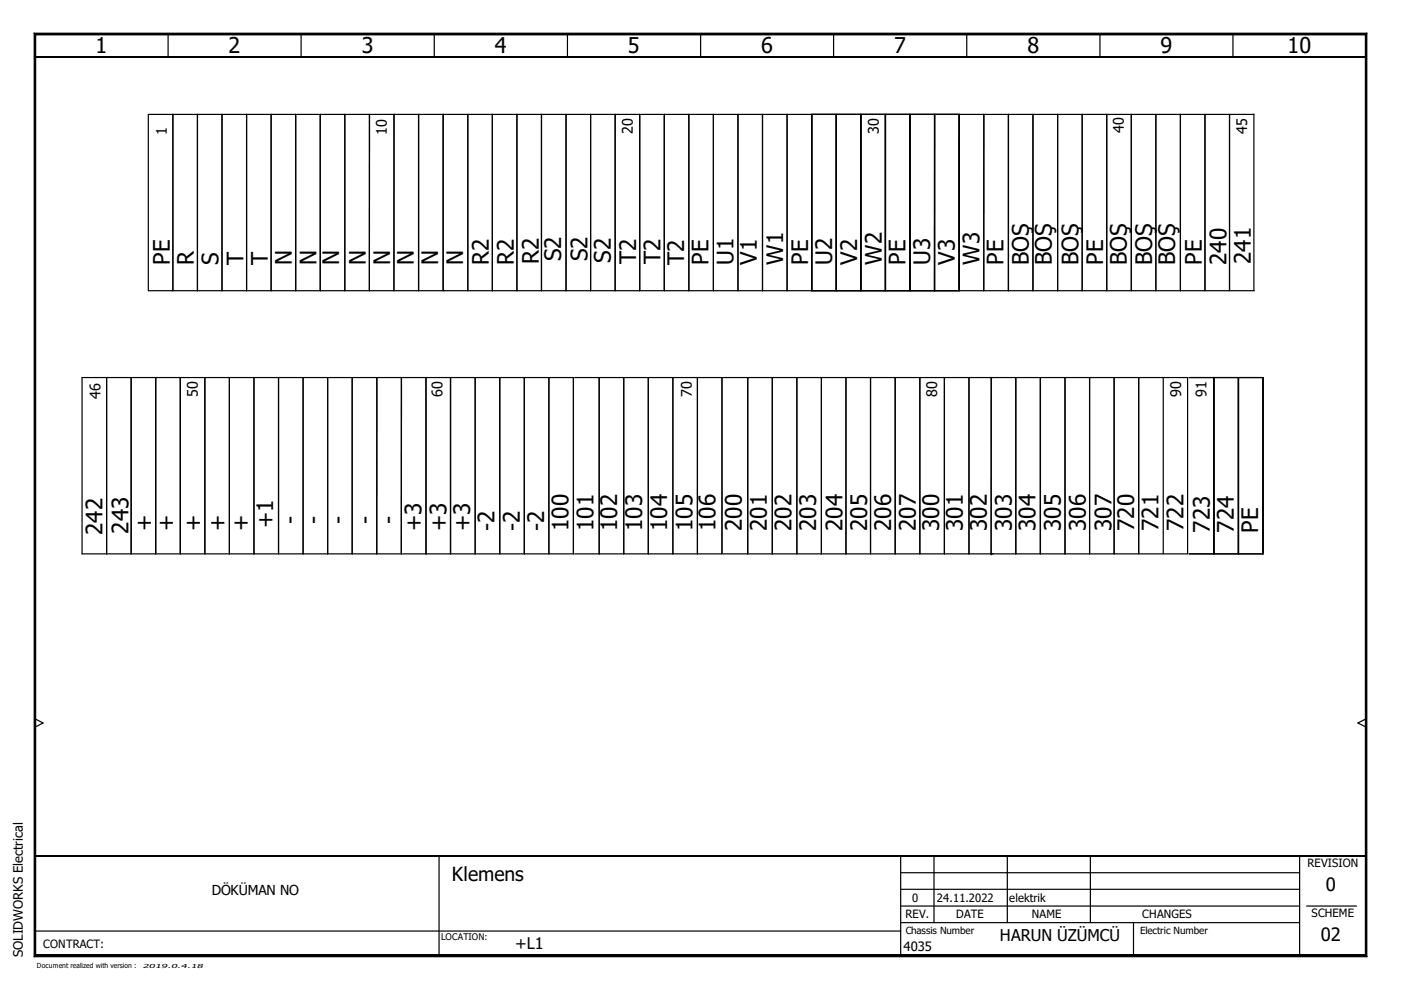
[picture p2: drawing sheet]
<svg xmlns="http://www.w3.org/2000/svg" width="297mm" height="210mm" viewBox="0 0 297 210" stroke-linecap="round" stroke-linejoin="round" font-family="sans-serif">
<path d="M0 0h297v209.9h-297z" fill="none" stroke="#fff" stroke-width=".21"/>
<g fill="none" stroke="#000" stroke-width=".25">
<path d="M35.6 7.2v4.9M63.8 7.2v4.9M92.1 7.2v4.9M120.3 7.2v4.9M148.5 7.2v4.9M176.7 7.2v4.9M205 7.2v4.9M233.2 7.2v4.9M261.4 7.2v4.9M36.7 24.3v37.3M41.9 24.3v37.3M47.1 24.3v37.3"/>
<path d="M52.3 24.3v37.3M57.5 24.3v37.3M62.7 24.3v37.3M67.9 24.3v37.3M73.1 24.3v37.3M78.3 24.3v37.3l.1-37.3M83.5 24.3v37.3M88.7 24.3v37.3M88.8 24.3v37.3M93.9 24.3v37.3M94 24.3v37.3M99.2 24.3v37.3"/>
<path d="M104.4 24.3v37.3M109.6 24.3v37.3M114.8 24.3v37.3M120 24.3v37.3M125.2 24.3v37.3M130.4 24.3v37.3M135.6 24.3v37.3M140.8 24.3v37.3M146 24.3v37.3M151.3 24.3v37.3M156.5 24.3v37.3M161.7 24.3v37.3"/>
<path d="M166.9 24.3v37.3M172.1 24.3v37.3M177.3 24.3v37.3M182.5 24.3v37.3M187.7 24.3v37.3M192.9 24.3v37.3M193 24.3v37.3M198.1 24.3v37.3M198.2 24.3v37.3M203.3 24.3v37.3M203.4 24.3v37.3M208.6 24.3v37.3"/>
<path d="M213.8 24.3v37.3M219 24.3v37.3M224.2 24.3v37.3M229.4 24.3v37.3M234.7 24.3v37.3M239.9 24.3v37.3M245.1 24.3v37.3M250.3 24.3v37.3M255.5 24.3v37.3M260.7 24.3v37.3M265.8 24.2v37.4M265.9 24.3h-234.4v37.3h234.4"/>
<path d="M17.4 80.1h104.2v37.3h-104.2zM22.6 80.1v37.3M27.8 80.1v37.3M33 80.1v37.3M38.2 80.1v37.3M43.4 80.1v37.3M48.6 80.1v37.3M53.8 80.1v37.3M59.1 80.1v37.3M64.3 80.1v37.3M69.5 80.1v37.3M74.7 80.1v37.3"/>
<path d="M79.9 80.1v37.3M85.1 80.1v37.3v-37.3M90.3 80.1v37.3M95.5 80.1v37.3M100.7 80.1v37.3M106 80.1v37.3M111.2 80.1v37.3M116.4 80.1v37.3M121.8 80.1h31.3v37.3h-31.3M127 80.1v37.3M132.2 80.1v37.3M137.5 80.1v37.3"/>
<path d="M142.7 80.1v37.3M147.9 80.1v37.3M153.3 80.1h98.5M158.5 80.1v37.3M163.7 80.1v37.3M168.9 80.1v37.3M174.2 80.1v37.3M179.4 80.1v37.3M184.6 80.1v37.3M189.8 80.1v37.3M195 80.1v37.3M200.2 80.1v37.3"/>
<path d="M205.4 80.1v37.3M210.1 80.1v37.3M215.3 80.1v37.3M215.4 80.1v37.3M220.6 80.1v37.3M225.8 80.1v37.3M231 80.1v37.3M236.2 80.1v37.3M241.4 80.1v37.3M246.6 80.1v37.3M251.8 80v37.4M252.1 80.1h15.7v37.3h-15.7"/>
<path d="M257.3 80.1v37.3M257.4 80.1v37.3M262.5 80.1v37.3M262.6 80.1v37.3M153.3 117.4h98.6M210.1 117.4h.1M7.4 152.4l1.7 .9-1.7 .9M289.6 152.4l-1.7 .9 1.7 .9M7.4 197.4h183.6M93.1 181.5v21.2M191 195.6h84.5M191 181.5v21.2"/>
<path d="M191 192.1h84.5M191 188.6h84.5M191 185h84.5M198 181.5v14.1M213.6 181.5v14.1M231.2 181.5v14.1M240.3 195.6v7.1M275.5 181.5v21.2M277 192.1h10.6"/>
</g>
<path d="M7.2 7.2h282.6M7.2 202.7h282.6" fill="none" stroke="#000" stroke-width=".38"/>
<path d="M7.2 7l.4 .4zM289.8 7l-.3 .4zM7.6 202.5l-.4 .4zM289.5 202.5l.3 .4z" fill="#000"/>
<g fill="none" stroke="#000" stroke-width=".21">
<path d="M7.2 7l.4 .4zM7.2 7h282.6zM7.2 7v195.9zM7.2 7h282.6v195.9h-282.6zM7.6 7.4h281.9zM7.6 7.4v195.1zM7.6 7.4h281.9v195.1h-281.9zM289.5 7.4v195.1zM289.8 7l-.3 .4zM289.8 7v195.9zM7.2 202.9h282.6zM7.6 202.5l-.4 .4z"/>
<path d="M7.6 202.5h281.9zM289.5 202.5l.3 .4z"/>
</g>
<path d="M7.4 7v195.9M7.4 12.1h282.2M289.6 7v195.9M7.4 181.5h282.2" fill="none" stroke="#000" stroke-width=".34"/>
<g font-size="4.8">
<text x="36" y="56.2" transform="rotate(-90 36 56.2)">PE</text>
<text x="41.1" y="56.2" transform="rotate(-90 41.1 56.2)">R</text>
<text x="46.4" y="56.2" transform="rotate(-90 46.4 56.2)">S</text>
<text x="51.6" y="56.2" transform="rotate(-90 51.6 56.2)">T</text>
<text x="56.8" y="56.2" transform="rotate(-90 56.8 56.2)">T</text>
<text x="61.9" y="56.2" transform="rotate(-90 61.9 56.2)">N</text>
<text x="67.1" y="56.2" transform="rotate(-90 67.1 56.2)">N</text>
<text x="71.9" y="56.2" transform="rotate(-90 71.9 56.2)">N</text>
<text x="77.6" y="56.2" transform="rotate(-90 77.6 56.2)">N</text>
<text x="82.7" y="56.2" transform="rotate(-90 82.7 56.2)">N</text>
<text x="87.8" y="56.2" transform="rotate(-90 87.8 56.2)">N</text>
<text x="92.9" y="56.2" transform="rotate(-90 92.9 56.2)">N</text>
<text x="98.2" y="56.2" transform="rotate(-90 98.2 56.2)">N</text>
<text x="103.6" y="56.2" transform="rotate(-90 103.6 56.2)">R2</text>
<text x="109" y="56.2" transform="rotate(-90 109 56.2)">R2</text>
<text x="114.2" y="55.9" transform="rotate(-90 114.2 55.9)">R2</text>
<text x="119" y="55.4" transform="rotate(-90 119 55.4)">S2</text>
<text x="124.6" y="55.4" transform="rotate(-90 124.6 55.4)">S2</text>
<text x="129.5" y="55.7" transform="rotate(-90 129.5 55.7)">S2</text>
<text x="134.9" y="56" transform="rotate(-90 134.9 56)">T2</text>
<text x="140" y="56" transform="rotate(-90 140 56)">T2</text>
<text x="145.1" y="56.2" transform="rotate(-90 145.1 56.2)">T2</text>
<text x="150.2" y="56.2" transform="rotate(-90 150.2 56.2)">PE</text>
<text x="155.5" y="56.2" transform="rotate(-90 155.5 56.2)">U1</text>
<text x="160.4" y="56.2" transform="rotate(-90 160.4 56.2)">V1</text>
<text x="166.1" y="56.2" transform="rotate(-90 166.1 56.2)">W1</text>
<text x="171.3" y="56.2" transform="rotate(-90 171.3 56.2)">PE</text>
<text x="176.4" y="56.2" transform="rotate(-90 176.4 56.2)">U2</text>
<text x="181.7" y="56.2" transform="rotate(-90 181.7 56.2)">V2</text>
<text x="187" y="56.2" transform="rotate(-90 187 56.2)">W2</text>
<text x="192" y="56.2" transform="rotate(-90 192 56.2)">PE</text>
<text x="197.2" y="56.2" transform="rotate(-90 197.2 56.2)">U3</text>
<text x="202.4" y="56.2" transform="rotate(-90 202.4 56.2)">V3</text>
<text x="207.6" y="56.2" transform="rotate(-90 207.6 56.2)">W3</text>
<text x="212.8" y="56.2" transform="rotate(-90 212.8 56.2)">PE</text>
<text x="218.1" y="56.2" transform="rotate(-90 218.1 56.2)">BOŞ</text>
<text x="223" y="56.2" transform="rotate(-90 223 56.2)">BOŞ</text>
<text x="228.7" y="56.2" transform="rotate(-90 228.7 56.2)">BOŞ</text>
<text x="233.9" y="56.2" transform="rotate(-90 233.9 56.2)">PE</text>
<text x="238.9" y="56.2" transform="rotate(-90 238.9 56.2)">BOŞ</text>
<text x="244.3" y="56.2" transform="rotate(-90 244.3 56.2)">BOŞ</text>
<text x="249.1" y="56.2" transform="rotate(-90 249.1 56.2)">BOŞ</text>
<text x="254.8" y="56.2" transform="rotate(-90 254.8 56.2)">PE</text>
<text x="260" y="56.2" transform="rotate(-90 260 56.2)">240</text>
<text x="265.2" y="56" transform="rotate(-90 265.2 56)">241</text>
<text x="21.8" y="113.4" transform="rotate(-90 21.8 113.4)">242</text>
<text x="27.3" y="113.2" transform="rotate(-90 27.3 113.2)">243</text>
<text x="32.2" y="112.6" transform="rotate(-90 32.2 112.6)">+</text>
<text x="36.8" y="112.6" transform="rotate(-90 36.8 112.6)">+</text>
<text x="42.6" y="112.6" transform="rotate(-90 42.6 112.6)">+</text>
<text x="47.7" y="112.6" transform="rotate(-90 47.7 112.6)">+</text>
<text x="52.7" y="112.6" transform="rotate(-90 52.7 112.6)">+</text>
<text x="58" y="112" transform="rotate(-90 58 112)">+1</text>
<text x="63.2" y="111.1" transform="rotate(-90 63.2 111.1)">-</text>
<text x="68.1" y="111.1" transform="rotate(-90 68.1 111.1)">-</text>
<text x="73.3" y="111.1" transform="rotate(-90 73.3 111.1)">-</text>
<text x="79.1" y="111.1" transform="rotate(-90 79.1 111.1)">-</text>
<text x="84" y="111.1" transform="rotate(-90 84 111.1)">-</text>
<text x="89.4" y="112.6" transform="rotate(-90 89.4 112.6)">+3</text>
<text x="94.7" y="112.6" transform="rotate(-90 94.7 112.6)">+3</text>
<text x="99.7" y="112.6" transform="rotate(-90 99.7 112.6)">+3</text>
<text x="104.9" y="112.6" transform="rotate(-90 104.9 112.6)">-2</text>
<text x="110.2" y="112.6" transform="rotate(-90 110.2 112.6)">-2</text>
<text x="115.4" y="112.6" transform="rotate(-90 115.4 112.6)">-2</text>
<text x="120.5" y="112.6" transform="rotate(-90 120.5 112.6)">100</text>
<text x="125.8" y="112.6" transform="rotate(-90 125.8 112.6)">101</text>
<text x="130.8" y="112.6" transform="rotate(-90 130.8 112.6)">102</text>
<text x="136.1" y="112.6" transform="rotate(-90 136.1 112.6)">103</text>
<text x="141.5" y="112.6" transform="rotate(-90 141.5 112.6)">104</text>
<text x="146.9" y="112.6" transform="rotate(-90 146.9 112.6)">105</text>
<text x="151.7" y="112.6" transform="rotate(-90 151.7 112.6)">106</text>
<text x="157.3" y="112.6" transform="rotate(-90 157.3 112.6)">200</text>
<text x="162.6" y="112.6" transform="rotate(-90 162.6 112.6)">201</text>
<text x="167.8" y="112.6" transform="rotate(-90 167.8 112.6)">202</text>
<text x="173.1" y="112.6" transform="rotate(-90 173.1 112.6)">203</text>
<text x="178.6" y="112.6" transform="rotate(-90 178.6 112.6)">204</text>
<text x="183.9" y="112.6" transform="rotate(-90 183.9 112.6)">205</text>
<text x="188.9" y="112.6" transform="rotate(-90 188.9 112.6)">206</text>
<text x="194.2" y="112.6" transform="rotate(-90 194.2 112.6)">207</text>
<text x="199.1" y="112.6" transform="rotate(-90 199.1 112.6)">300</text>
<text x="204.2" y="112.6" transform="rotate(-90 204.2 112.6)">301</text>
<text x="209.3" y="112.6" transform="rotate(-90 209.3 112.6)">302</text>
<text x="214.5" y="112.6" transform="rotate(-90 214.5 112.6)">303</text>
<text x="219.6" y="112.6" transform="rotate(-90 219.6 112.6)">304</text>
<text x="224.9" y="112.6" transform="rotate(-90 224.9 112.6)">305</text>
<text x="230.2" y="112.6" transform="rotate(-90 230.2 112.6)">306</text>
<text x="235.6" y="112.6" transform="rotate(-90 235.6 112.6)">307</text>
<text x="240.5" y="112.6" transform="rotate(-90 240.5 112.6)">720</text>
<text x="245.6" y="112.6" transform="rotate(-90 245.6 112.6)">721</text>
<text x="250.9" y="112.6" transform="rotate(-90 250.9 112.6)">722</text>
<text x="256.5" y="112.9" transform="rotate(-90 256.5 112.9)">723</text>
<text x="261.6" y="112.9" transform="rotate(-90 261.6 112.9)">724</text>
<text x="266.7" y="112.9" transform="rotate(-90 266.7 112.9)">PE</text>
</g>
<g font-size="4.6">
<text x="20.2" y="11.3">1</text>
<text x="48.5" y="11.3">2</text>
<text x="76.7" y="11.3">3</text>
<text x="104.9" y="11.3">4</text>
<text x="133.1" y="11.3">5</text>
<text x="161.4" y="11.3">6</text>
<text x="189.6" y="11.3">7</text>
<text x="217.8" y="11.3">8</text>
<text x="246" y="11.3">9</text>
<text x="273" y="11.3">10</text>
</g>
<text font-size="4.1" x="95.8" y="186.7">Klemens</text>
<g font-size="3.9">
<text x="281.1" y="188.8">0</text>
<text x="280" y="199.5">02</text>
</g>
<g font-size="3.4">
<text x="109.3" y="201.1">+L1</text>
<text x="212" y="199.4">HARUN ÜZÜMCÜ</text>
</g>
<g font-size="3.1">
<text x="35.3" y="28.6" transform="rotate(-90 35.3 28.6)">1</text>
<text x="82" y="28.6" transform="rotate(-90 82 28.6)">10</text>
<text x="134.2" y="28.4" transform="rotate(-90 134.2 28.4)">20</text>
<text x="186.3" y="28.4" transform="rotate(-90 186.3 28.4)">30</text>
<text x="238.3" y="28.3" transform="rotate(-90 238.3 28.3)">40</text>
<text x="264.5" y="28.4" transform="rotate(-90 264.5 28.4)">45</text>
<text x="21.3" y="84.5" transform="rotate(-90 21.3 84.5)">46</text>
<text x="41.9" y="84.2" transform="rotate(-90 41.9 84.2)">50</text>
<text x="93.8" y="84.2" transform="rotate(-90 93.8 84.2)">60</text>
<text x="146.7" y="84.2" transform="rotate(-90 146.7 84.2)">70</text>
<text x="198.7" y="84.1" transform="rotate(-90 198.7 84.1)">80</text>
<text x="250.4" y="84.2" transform="rotate(-90 250.4 84.2)">90</text>
<text x="255.8" y="84.1" transform="rotate(-90 255.8 84.1)">91</text>
</g>
<text font-size="2.9" x="44.9" y="189.8">DÖKÜMAN NO</text>
<g font-size="2.7">
<text x="4.8" y="202.9" transform="rotate(-90 4.8 202.9)">SOLIDWORKS Electrical</text>
<text x="191.6" y="201.5">4035</text>
</g>
<g font-size="2.4">
<text x="277.2" y="183.9">REVISION</text>
<text x="193.4" y="191.3">0</text>
<text x="198.6" y="191.3">24.11.2022</text>
<text x="214" y="191.3">elektrik</text>
<text x="192" y="194.7">REV.</text>
<text x="202.7" y="194.7">DATE</text>
<text x="218.8" y="194.7">NAME</text>
<text x="242.2" y="194.7">CHANGES</text>
<text x="278.1" y="194.4">SCHEME</text>
<text x="9.1" y="200.9">CONTRACT:</text>
</g>
<g font-size="2.1">
<text x="192" y="198">Chassis Number</text>
<text x="241.8" y="198.1">Electric Number</text>
</g>
<text font-size="1.9" x="93.5" y="199.3">LOCATION:</text>
<text font-size="1.5" x="7.8" y="205.3">Document realized with version :</text>
<text font-size="1.2" x="30.3" y="205.2">2019.0.4.18</text>
</svg>
